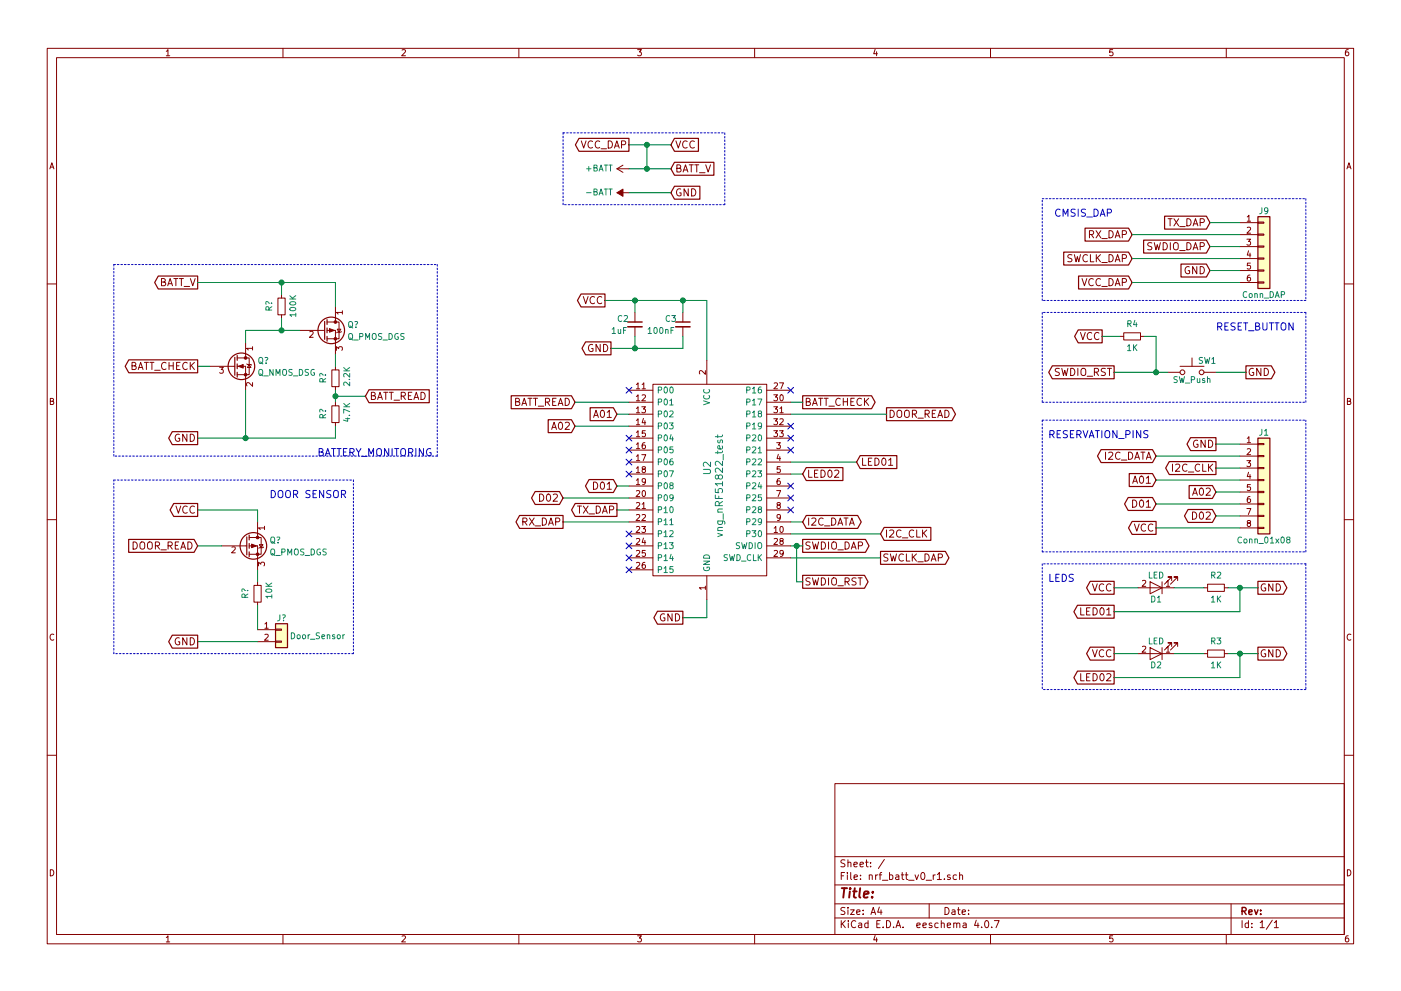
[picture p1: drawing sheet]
EESchema Schematic File Version 2
LIBS:power
LIBS:device
LIBS:switches
LIBS:relays
LIBS:motors
LIBS:transistors
LIBS:conn
LIBS:linear
LIBS:regul
LIBS:74xx
LIBS:cmos4000
LIBS:adc-dac
LIBS:memory
LIBS:xilinx
LIBS:microcontrollers
LIBS:dsp
LIBS:microchip
LIBS:analog_switches
LIBS:motorola
LIBS:texas
LIBS:intel
LIBS:audio
LIBS:interface
LIBS:digital-audio
LIBS:philips
LIBS:display
LIBS:cypress
LIBS:siliconi
LIBS:opto
LIBS:atmel
LIBS:contrib
LIBS:valves
LIBS:vng_nrf51822_test
EELAYER 25 0
EELAYER END
$Descr A4 11693 8268
encoding utf-8
Sheet 1 1
Title ""
Date ""
Rev ""
Comp ""
Comment1 ""
Comment2 ""
Comment3 ""
Comment4 ""
$EndDescr
$Comp
L vng_nRF51822_test U2
U 1 1
P 5850 3950
F 0 "U2" V 5900 4000 60  0000 C CNN
F 1 "vng_nRF51822_test" V 6000 3850 60  0000 C CNN
F 2 "myLib:MODULE_NRF51822_REV01_1" H 50  4850 60  0001 C CNN
F 3 "" H 50  4850 60  0001 C CNN
	1    5850 3950
	1    0    0    -1  
$EndComp
$Comp
L +BATT #PWR01
U 1 1
P 5250 1400
F 0 "#PWR01" H 5250 1250 50  0001 C CNN
F 1 "+BATT" V 5250 1650 50  0000 C CNN
F 2 "" H 5250 1400 50  0001 C CNN
F 3 "" H 5250 1400 50  0001 C CNN
	1    5250 1400
	0    -1   -1   0   
$EndComp
$Comp
L -BATT #PWR02
U 1 1
P 5250 1600
F 0 "#PWR02" H 5250 1450 50  0001 C CNN
F 1 "-BATT" V 5250 1850 50  0000 C CNN
F 2 "" H 5250 1600 50  0001 C CNN
F 3 "" H 5250 1600 50  0001 C CNN
	1    5250 1600
	0    -1   -1   0   
$EndComp
$Comp
L Conn_01x06 J9
U 1 1
P 10550 2050
F 0 "J9" H 10550 2350 50  0000 C CNN
F 1 "Conn_DAP" H 10550 1650 50  0000 C CNN
F 2 "Pin_Headers:Pin_Header_Straight_1x06_Pitch2.54mm" H 10550 2050 50  0001 C CNN
F 3 "" H 10550 2050 50  0001 C CNN
	1    10550 2050
	1    0    0    -1  
$EndComp
Text GLabel 10100 1850 0    60   Input ~ 0
TX_DAP
Text GLabel 9450 1950 0    60   Input ~ 0
RX_DAP
Text GLabel 10100 2050 0    60   Input ~ 0
SWDIO_DAP
Text GLabel 9450 2150 0    60   Input ~ 0
SWCLK_DAP
Text GLabel 10100 2250 0    60   Input ~ 0
GND
Text GLabel 9450 2350 0    60   Input ~ 0
VCC_DAP
Text GLabel 5150 4250 0    60   Output ~ 0
TX_DAP
Text GLabel 4700 4350 0    60   Output ~ 0
RX_DAP
Text GLabel 6700 4550 2    60   Output ~ 0
SWDIO_DAP
Text GLabel 7350 4650 2    60   Output ~ 0
SWCLK_DAP
Text GLabel 5700 5150 0    60   Output ~ 0
GND
Text GLabel 5250 1200 0    60   Output ~ 0
VCC_DAP
Text GLabel 5600 1200 2    60   Input ~ 0
VCC
Text GLabel 5050 2500 0    60   Output ~ 0
VCC
Text GLabel 7150 3850 2    60   Input ~ 0
LED01
Text GLabel 6700 3950 2    60   Input ~ 0
LED02
$Comp
L C_Small C3
U 1 1
P 5700 2700
F 0 "C3" H 5550 2750 50  0000 L CNN
F 1 "100nF" H 5400 2650 50  0000 L CNN
F 2 "Capacitors_SMD:C_0805_HandSoldering" H 5700 2700 50  0001 C CNN
F 3 "" H 5700 2700 50  0001 C CNN
	1    5700 2700
	1    0    0    -1  
$EndComp
$Comp
L C_Small C2
U 1 1
P 5300 2700
F 0 "C2" H 5150 2750 50  0000 L CNN
F 1 "1uF" H 5100 2650 50  0000 L CNN
F 2 "Capacitors_SMD:C_0805_HandSoldering" H 5300 2700 50  0001 C CNN
F 3 "" H 5300 2700 50  0001 C CNN
	1    5300 2700
	1    0    0    -1  
$EndComp
Text GLabel 5100 2900 0    60   Output ~ 0
GND
Text GLabel 9650 4000 0    60   Input ~ 0
A01
Text GLabel 10150 4100 0    60   Input ~ 0
A02
Text GLabel 10150 3700 0    60   Output ~ 0
GND
Text GLabel 9650 4400 0    60   Output ~ 0
VCC
Text GLabel 5150 3450 0    60   Input ~ 0
A01
Text GLabel 4800 3550 0    60   Input ~ 0
A02
Text GLabel 10150 3900 0    60   Output ~ 0
I2C_CLK
Text GLabel 9650 3800 0    60   BiDi ~ 0
I2C_DATA
Text GLabel 9650 4200 0    60   BiDi ~ 0
D01
Text GLabel 10150 4300 0    60   BiDi ~ 0
D02
Text GLabel 7350 4450 2    60   Input ~ 0
I2C_CLK
Text GLabel 6700 4350 2    60   BiDi ~ 0
I2C_DATA
Text GLabel 5150 4050 0    60   BiDi ~ 0
D01
Text GLabel 4700 4150 0    60   BiDi ~ 0
D02
Text GLabel 6700 4850 2    60   Output ~ 0
SWDIO_RST
NoConn ~ 5250 3250
NoConn ~ 6600 3550
NoConn ~ 6600 3650
NoConn ~ 5250 3650
NoConn ~ 5250 3750
NoConn ~ 5250 3850
NoConn ~ 5250 3950
NoConn ~ 6600 4050
NoConn ~ 6600 4150
NoConn ~ 5250 4450
NoConn ~ 5250 4550
NoConn ~ 5250 4650
NoConn ~ 5250 4750
$Comp
L SW_Push SW1
U 1 1
P 9950 3100
F 0 "SW1" H 10000 3200 50  0000 L CNN
F 1 "SW_Push" H 9950 3040 50  0000 C CNN
F 2 "Buttons_Switches_THT:SW_PUSH_6mm" H 9950 3300 50  0001 C CNN
F 3 "" H 9950 3300 50  0001 C CNN
	1    9950 3100
	1    0    0    -1  
$EndComp
Text GLabel 9200 2800 0    60   Output ~ 0
VCC
Text GLabel 9300 5650 0    60   Output ~ 0
LED02
Text GLabel 9300 5100 0    60   Output ~ 0
LED01
Text GLabel 10500 5450 2    60   Output ~ 0
GND
Text GLabel 10500 4900 2    60   Output ~ 0
GND
$Comp
L R_Small R3
U 1 1
P 10150 5450
F 0 "R3" V 10250 5400 50  0000 L CNN
F 1 "1K" V 10050 5400 50  0000 L CNN
F 2 "Resistors_SMD:R_0805_HandSoldering" H 10150 5450 50  0001 C CNN
F 3 "" H 10150 5450 50  0001 C CNN
	1    10150 5450
	0    -1   -1   0   
$EndComp
$Comp
L R_Small R2
U 1 1
P 10150 4900
F 0 "R2" V 10250 4850 50  0000 L CNN
F 1 "1K" V 10050 4850 50  0000 L CNN
F 2 "Resistors_SMD:R_0805_HandSoldering" H 10150 4900 50  0001 C CNN
F 3 "" H 10150 4900 50  0001 C CNN
	1    10150 4900
	0    -1   -1   0   
$EndComp
$Comp
L LED D2
U 1 1
P 9650 5450
F 0 "D2" H 9650 5550 50  0000 C CNN
F 1 "LED" H 9650 5350 50  0000 C CNN
F 2 "LEDs:LED_0805_HandSoldering" H 9650 5450 50  0001 C CNN
F 3 "" H 9650 5450 50  0001 C CNN
	1    9650 5450
	-1   0    0    1   
$EndComp
$Comp
L LED D1
U 1 1
P 9650 4900
F 0 "D1" H 9650 5000 50  0000 C CNN
F 1 "LED" H 9650 4800 50  0000 C CNN
F 2 "LEDs:LED_0805_HandSoldering" H 9650 4900 50  0001 C CNN
F 3 "" H 9650 4900 50  0001 C CNN
	1    9650 4900
	-1   0    0    1   
$EndComp
Text GLabel 9300 3100 0    60   Output ~ 0
SWDIO_RST
Text GLabel 10400 3100 2    60   Output ~ 0
GND
$Comp
L R_Small R4
U 1 1
P 9450 2800
F 0 "R4" V 9550 2750 50  0000 L CNN
F 1 "1K" V 9350 2750 50  0000 L CNN
F 2 "Resistors_SMD:R_0805_HandSoldering" H 9450 2800 50  0001 C CNN
F 3 "" H 9450 2800 50  0001 C CNN
	1    9450 2800
	0    -1   -1   0   
$EndComp
NoConn ~ 6600 4250
NoConn ~ 6600 3250
NoConn ~ 6600 3750
$Comp
L Conn_01x08 J1
U 1 1
P 10550 4000
F 0 "J1" H 10550 4400 50  0000 C CNN
F 1 "Conn_01x08" H 10550 3500 50  0000 C CNN
F 2 "" H 10550 4000 50  0001 C CNN
F 3 "" H 10550 4000 50  0001 C CNN
	1    10550 4000
	1    0    0    -1  
$EndComp
Text GLabel 9300 4900 0    60   Output ~ 0
VCC
Text GLabel 9300 5450 0    60   Output ~ 0
VCC
$Comp
L Q_NMOS_DSG Q?
U 1 1
P 1950 3050
F 0 "Q?" H 2150 3100 50  0000 L CNN
F 1 "Q_NMOS_DSG" H 2150 3000 50  0000 L CNN
F 2 "" H 2150 3150 50  0001 C CNN
F 3 "" H 1950 3050 50  0001 C CNN
	1    1950 3050
	1    0    0    -1  
$EndComp
$Comp
L Q_PMOS_DGS Q?
U 1 1
P 2700 2750
F 0 "Q?" H 2900 2800 50  0000 L CNN
F 1 "Q_PMOS_DGS" H 2900 2700 50  0000 L CNN
F 2 "" H 2900 2850 50  0001 C CNN
F 3 "" H 2700 2750 50  0001 C CNN
	1    2700 2750
	1    0    0    -1  
$EndComp
$Comp
L R_Small R?
U 1 1
P 2350 2550
F 0 "R?" V 2450 2500 50  0000 L CNN
F 1 "100K" V 2250 2450 50  0000 L CNN
F 2 "Resistors_SMD:R_0805_HandSoldering" H 2350 2550 50  0001 C CNN
F 3 "" H 2350 2550 50  0001 C CNN
	1    2350 2550
	-1   0    0    1   
$EndComp
$Comp
L R_Small R?
U 1 1
P 2800 3150
F 0 "R?" V 2900 3100 50  0000 L CNN
F 1 "2.2K" V 2700 3050 50  0000 L CNN
F 2 "Resistors_SMD:R_0805_HandSoldering" H 2800 3150 50  0001 C CNN
F 3 "" H 2800 3150 50  0001 C CNN
	1    2800 3150
	-1   0    0    1   
$EndComp
$Comp
L R_Small R?
U 1 1
P 2800 3450
F 0 "R?" V 2900 3400 50  0000 L CNN
F 1 "4.7K" V 2700 3350 50  0000 L CNN
F 2 "Resistors_SMD:R_0805_HandSoldering" H 2800 3450 50  0001 C CNN
F 3 "" H 2800 3450 50  0001 C CNN
	1    2800 3450
	-1   0    0    1   
$EndComp
Text GLabel 1650 3650 0    60   Output ~ 0
GND
Text GLabel 1650 2350 0    60   Output ~ 0
BATT_V
Text GLabel 1650 3050 0    60   Output ~ 0
BATT_CHECK
Text GLabel 3050 3300 2    60   Input ~ 0
BATT_READ
Text GLabel 5600 1400 2    60   Input ~ 0
BATT_V
Text GLabel 5600 1600 2    60   Input ~ 0
GND
Text Notes 2650 3800 0    60   ~ 0
BATTERY_MONITORING\n
$Comp
L Q_PMOS_DGS Q?
U 1 1
P 2050 4550
F 0 "Q?" H 2250 4600 50  0000 L CNN
F 1 "Q_PMOS_DGS" H 2250 4500 50  0000 L CNN
F 2 "" H 2250 4650 50  0001 C CNN
F 3 "" H 2050 4550 50  0001 C CNN
	1    2050 4550
	1    0    0    -1  
$EndComp
Text GLabel 6700 3350 2    60   Output ~ 0
BATT_CHECK
Text GLabel 4800 3350 0    60   Input ~ 0
BATT_READ
$Comp
L R_Small R?
U 1 1
P 2150 4950
F 0 "R?" V 2250 4900 50  0000 L CNN
F 1 "10K" V 2050 4850 50  0000 L CNN
F 2 "Resistors_SMD:R_0805_HandSoldering" H 2150 4950 50  0001 C CNN
F 3 "" H 2150 4950 50  0001 C CNN
	1    2150 4950
	-1   0    0    1   
$EndComp
$Comp
L Conn_01x02 J?
U 1 1
P 2350 5250
F 0 "J?" H 2350 5350 50  0000 C CNN
F 1 "Door_Sensor" H 2650 5200 50  0000 C CNN
F 2 "" H 2350 5250 50  0001 C CNN
F 3 "" H 2350 5250 50  0001 C CNN
	1    2350 5250
	1    0    0    -1  
$EndComp
Text GLabel 1650 5350 0    60   Output ~ 0
GND
Text GLabel 1650 4250 0    60   Output ~ 0
VCC
Text GLabel 1650 4550 0    60   Input ~ 0
DOOR_READ
Text Notes 2250 4150 0    60   ~ 0
DOOR SENSOR\n
Wire Wire Line
	10100 1850 10350 1850
Wire Wire Line
	9450 1950 10350 1950
Wire Wire Line
	10100 2050 10350 2050
Wire Wire Line
	9450 2150 10350 2150
Wire Wire Line
	10100 2250 10350 2250
Wire Wire Line
	9450 2350 10350 2350
Wire Wire Line
	5700 5150 5900 5150
Wire Wire Line
	5900 5150 5900 5000
Wire Wire Line
	6600 4550 6700 4550
Wire Wire Line
	6600 4650 7350 4650
Wire Wire Line
	5150 4250 5250 4250
Wire Wire Line
	4700 4350 5250 4350
Wire Notes Line
	8700 1650 10900 1650
Wire Notes Line
	10900 1650 10900 2500
Wire Notes Line
	10900 2500 8700 2500
Wire Notes Line
	8700 2500 8700 1650
Wire Wire Line
	5250 1200 5600 1200
Wire Wire Line
	5050 2500 5900 2500
Connection ~ 5300 2500
Wire Wire Line
	5900 2500 5900 3000
Connection ~ 5700 2500
Wire Wire Line
	5300 2600 5300 2500
Wire Wire Line
	5700 2600 5700 2500
Wire Wire Line
	5100 2900 5700 2900
Wire Wire Line
	5700 2900 5700 2800
Wire Wire Line
	5300 2800 5300 2900
Connection ~ 5300 2900
Wire Notes Line
	8700 3500 10900 3500
Wire Wire Line
	5150 3450 5250 3450
Wire Wire Line
	4800 3550 5250 3550
Wire Wire Line
	6600 4350 6700 4350
Wire Wire Line
	6600 4450 7350 4450
Wire Wire Line
	6600 3850 7150 3850
Wire Wire Line
	6600 3950 6700 3950
Wire Wire Line
	6700 4850 6650 4850
Wire Wire Line
	6650 4850 6650 4550
Connection ~ 6650 4550
Wire Wire Line
	9300 3100 9750 3100
Connection ~ 9650 3100
Wire Wire Line
	10150 3100 10400 3100
Wire Wire Line
	9650 2800 9650 3100
Wire Wire Line
	9550 2800 9650 2800
Wire Wire Line
	9200 2800 9350 2800
Wire Notes Line
	8700 4700 8700 5750
Wire Notes Line
	10900 4700 10900 5750
Wire Notes Line
	10900 4700 8700 4700
Wire Wire Line
	10250 5450 10500 5450
Wire Wire Line
	9800 5450 10050 5450
Wire Wire Line
	9300 5450 9500 5450
Wire Wire Line
	10250 4900 10500 4900
Wire Wire Line
	9800 4900 10050 4900
Wire Wire Line
	9300 4900 9500 4900
Wire Notes Line
	8700 3350 8700 2600
Wire Notes Line
	8700 3350 10900 3350
Wire Notes Line
	10900 3350 10900 2600
Wire Notes Line
	10900 2600 8700 2600
Wire Wire Line
	5150 4050 5250 4050
Wire Wire Line
	4700 4150 5250 4150
Wire Wire Line
	10150 3700 10350 3700
Wire Wire Line
	9650 3800 10350 3800
Wire Wire Line
	10150 3900 10350 3900
Wire Wire Line
	9650 4000 10350 4000
Wire Wire Line
	10150 4100 10350 4100
Wire Wire Line
	9650 4200 10350 4200
Wire Wire Line
	10150 4300 10350 4300
Wire Wire Line
	9650 4400 10350 4400
Wire Notes Line
	8700 3500 8700 4600
Wire Notes Line
	8700 4600 10900 4600
Wire Notes Line
	10900 4600 10900 3500
Wire Wire Line
	9300 5100 10350 5100
Wire Wire Line
	10350 5100 10350 4900
Connection ~ 10350 4900
Wire Wire Line
	9300 5650 10350 5650
Wire Wire Line
	10350 5650 10350 5450
Connection ~ 10350 5450
Wire Notes Line
	10900 5750 8700 5750
Wire Wire Line
	1650 2350 2800 2350
Wire Wire Line
	2350 2350 2350 2450
Wire Wire Line
	2800 2350 2800 2550
Connection ~ 2350 2350
Wire Wire Line
	2050 2850 2050 2750
Wire Wire Line
	2050 2750 2500 2750
Wire Wire Line
	2350 2650 2350 2750
Connection ~ 2350 2750
Wire Wire Line
	2800 2950 2800 3050
Wire Wire Line
	2800 3250 2800 3350
Wire Wire Line
	2800 3300 3050 3300
Connection ~ 2800 3300
Wire Wire Line
	2800 3550 2800 3650
Wire Wire Line
	2800 3650 1650 3650
Wire Wire Line
	2050 3250 2050 3650
Connection ~ 2050 3650
Wire Wire Line
	1650 3050 1750 3050
Wire Wire Line
	5250 1400 5600 1400
Wire Wire Line
	5400 1400 5400 1200
Connection ~ 5400 1200
Connection ~ 5400 1400
Wire Wire Line
	5250 1600 5600 1600
Wire Notes Line
	4700 1100 6050 1100
Wire Notes Line
	6050 1100 6050 1700
Wire Notes Line
	6050 1700 4700 1700
Wire Notes Line
	4700 1700 4700 1100
Wire Notes Line
	950  2200 3650 2200
Wire Notes Line
	3650 2200 3650 3800
Wire Notes Line
	3650 3800 950  3800
Wire Notes Line
	950  3800 950  2200
Wire Wire Line
	4800 3350 5250 3350
Wire Wire Line
	6600 3350 6700 3350
Wire Wire Line
	1650 4250 2150 4250
Wire Wire Line
	2150 4250 2150 4350
Wire Wire Line
	1650 4550 1850 4550
Wire Wire Line
	2150 4750 2150 4850
Wire Wire Line
	2150 5050 2150 5250
Wire Wire Line
	1650 5350 2150 5350
Wire Notes Line
	950  4000 2950 4000
Wire Notes Line
	2950 4000 2950 5450
Wire Notes Line
	2950 5450 950  5450
Wire Notes Line
	950  5450 950  4000
Text GLabel 7400 3450 2    60   Output ~ 0
DOOR_READ
Wire Wire Line
	6600 3450 7400 3450
Text Notes 8750 3650 0    60   ~ 0
RESERVATION_PINS\n
Text Notes 10150 2750 0    60   ~ 0
RESET_BUTTON\n
Text Notes 8800 1800 0    60   ~ 0
CMSIS_DAP\n
Text Notes 8750 4850 0    60   ~ 0
LEDS\n
$EndSCHEMATC
